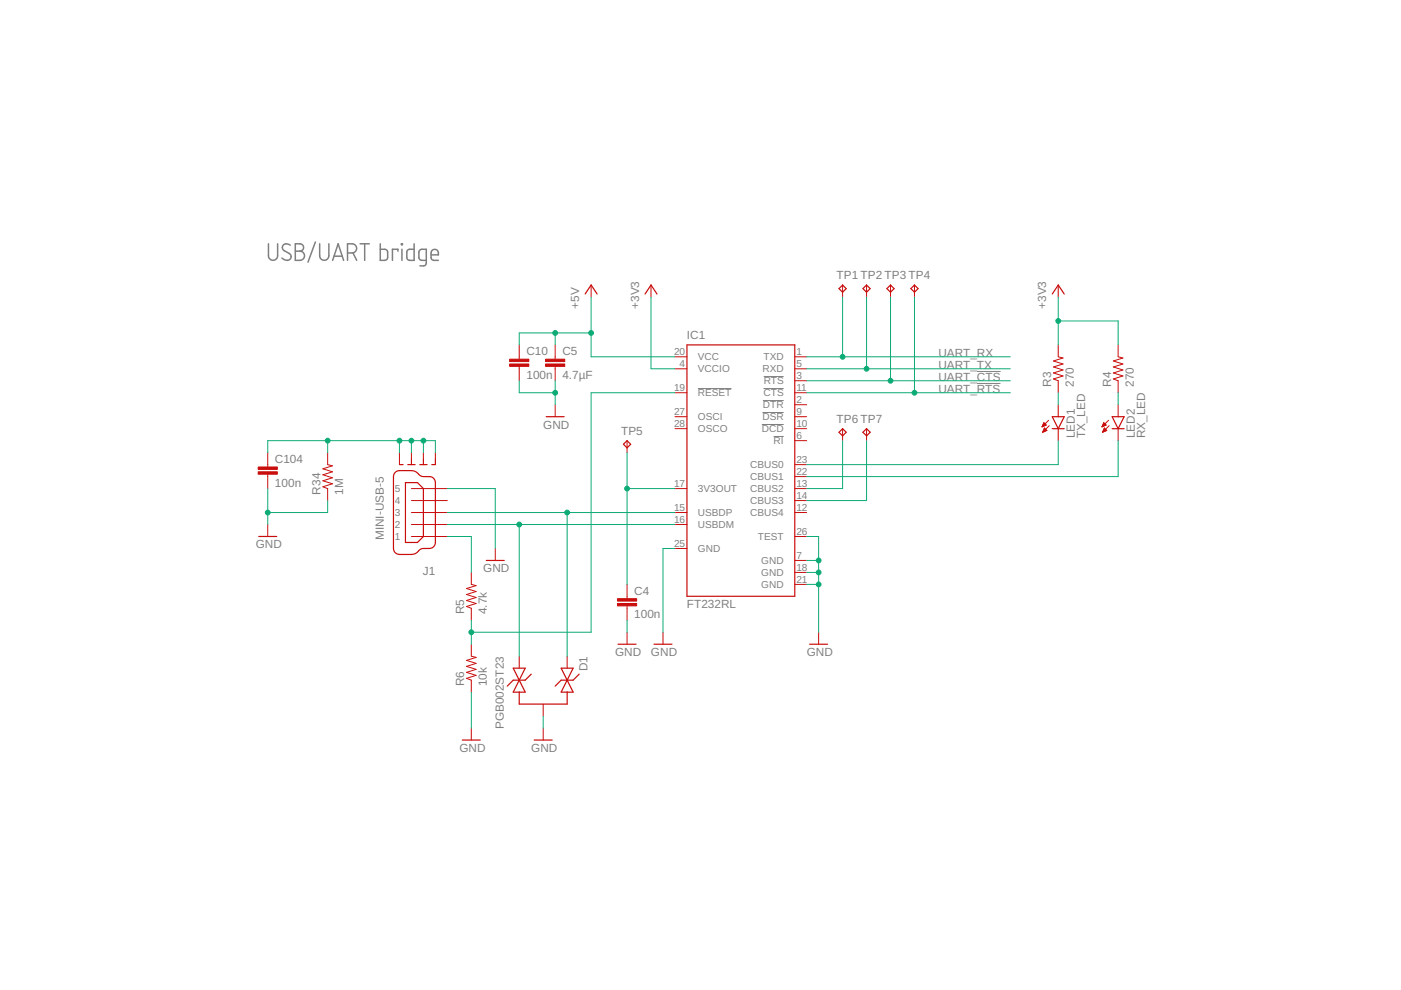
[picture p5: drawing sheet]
<svg xmlns="http://www.w3.org/2000/svg" width="297mm" height="210mm" viewBox="0 0 297 210" stroke-linecap="round" stroke-linejoin="round" font-family="sans-serif">
<g fill="none" stroke="#808080" stroke-width=".32">
<path d="M56.9 51.7v2.5a.97 .97 0 0 0 1 1 .97 .97 0 0 0 1-1v-2.5M61.5 52a.9 .9 0 0 0-1.1-.3 .9 .9 0 0 0-.4 1.2l1.3 .8a.84 .84 0 0 1 .2 1.3 .84 .84 0 0 1-1.2 .1l-.5-.4M62.6 51.7h1a.78 .78 0 0 1 .8 .8 .78 .78 0 0 1-.8 .8 .97 .97 0 0 1 1 .9 .97 .97 0 0 1-1 1h-1zM62.6 53.3h1M66.9 51.3l-1.6 4.3M67.8 51.7v2.5a.97 .97 0 0 0 .9 1 .97 .97 0 0 0 1-1v-2.5M70.5 55.2l1.2-3.5 1.2 3.5M70.8 54.3h1.8M73.7 53.6h1a.97 .97 0 0 0 .9-.9 .97 .97 0 0 0-.9-1h-1v3.5M74.8 53.6l.8 1.6M76.3 51.7h2M77.3 51.7v3.5"/>
<path d="M80.6 51.7v3.5h1.2l.3-.3 .1-.3-.1-1.5-.5-.2h-1M84.4 53.3v-.4h-1.2v2.3M85.1 51.7h.2v.2h-.2zM85.2 52.9v2.3M87.8 51.7v3.5l-1.3-.1-.2-.5 .1-1.5 .4-.2h1M90.4 55.2h-1.2l-.3-.4-.1-1.4 .4-.5h1.2v2.9l-.1 .3-.3 .2-1 .1M91.4 54h1.5a.81 .81 0 0 0-.5-1.1 .81 .81 0 0 0-1 .7l.1 1.3 .5 .3h.9"/>
</g>
<path d="M161.9 79.8h4.3M207.1 78.8h5.1M148 82.4h7.1M161.5 90h4.7M161.6 87.5h4.6M161.8 84.9h4.4M161.9 82.4h4.3M164 92.5h2.2M207.1 81.3h5" fill="none" stroke="#808080" stroke-width=".21"/>
<g fill="none" stroke="#c90d0c" stroke-width=".25">
<path d="M124.1 62.3l1.2-1.9 1.3 1.9M136.8 62.3l1.2-1.9 1.3 1.9M145.6 73.1h22.9v53.3h-22.9zM177.9 61.2l.7-.8 .8 .8-.8 .8zM183 61.2l.7-.8 .8 .8-.8 .8zM188 61.2l.8-.8 .8 .8-.8 .8zM193.1 61.2l.8-.8 .7 .8-.7 .8zM223.1 62.3l1.3-1.9 1.2 1.9M84.7 98.5h.8M86.5 98.5h1.5M89 98.5h1.6M91.5 98.5h.8"/>
<path d="M115.8 88.3h3.8M132.2 94.2l.7-.8 .8 .8-.8 .8zM177.9 91.7l.7-.8 .8 .8-.8 .7zM183 91.7l.7-.8 .8 .8-.8 .7zM223.1 88.3h2.5l-1.2 2.6zM223.1 90.9h2.5M235.8 90.9h2.5M235.8 88.3h2.5l-1.2 2.6zM54.9 113.7h3.8M83.7 100.3l.7-.5h2.8l1 .3 .8 .7a2.57 2.57 0 0 0 2 .2l.8 .3 .4 .5 .1 .5v12.7l-.1 .6-.4 .4a2.67 2.67 0 0 1-2 .3l-.6 .1-1.3 1-.7 .2-2.8-.1-.5-.2-.4-.5-.1-.5v-15.3zM86 102.3h2.5l1.3 1.3v10.1l-1.3 1.3h-2.5zM103.1 118.8h3.8"/>
<path d="M131 136.6h3.9M138.7 136.6h3.8M171.7 136.6h3.8M98 156.9h3.8M108.8 141.7h2.6l-2.6 5h2.6zM110.1 146.7v2.6h10.1v-2.6M112.6 142.9l-1.2 1.3h-2.6l-1.3 1.3M113.3 156.9h3.8M119 141.7h2.5l-2.5 5h2.5zM122.8 142.9l-1.3 1.3h-2.5l-1.3 1.3"/>
</g>
<g fill="none" stroke="#c90d0c" stroke-width=".21">
<path d="M110.1 73.1v3.1M110.1 77.7v3M117.7 73.1v3.1M117.7 77.7v3M125.3 60.4v2.6M138 60.4v2.6M143.1 75.6h2.5M143.1 78.2h2.5M168.5 75.6h2.5M168.5 78.2h2.5M178.6 60.4v2.6M183.7 60.4v2.6"/>
<path d="M188.8 60.4v2.6M193.9 60.4v2.6M224.4 60.4v2.6M224.4 73.1v2.5l1 .3-2 .6 2 .7-2 .6 2 .6-2 .7 2 .6-2 .6 1 .4v2.6M237.1 73.1v2.5l1 .3-2 .6 2 .7-2 .6 2 .6-2 .7 2 .6-2 .6 1 .4v2.6M56.8 96v3M69.5 96v2.5l1 .3-2 .6 2 .6-2 .7 2 .6-2 .6 2 .7-2 .6 1 .4v2.5M84.7 96v2.5M87.2 96v2.5M89.8 96v2.5M92.3 96v2.5M117.7 85.8v2.5"/>
<path d="M132.9 93.4v2.6M143.1 90.9h2.5M143.1 88.3h2.5M143.1 83.3h2.5M168.5 90.9h2.5M168.5 88.3h2.5M168.5 80.7h2.5M168.5 83.3h2.5M168.5 85.8h2.5M168.5 93.4h2.5M168.5 98.5h2.5M178.6 90.9v2.5"/>
<path d="M183.7 90.9v2.5M221 90.4h.1M221 90.3h.4M221.1 90.2h.6M221.1 91.7h.1M221.1 90.1h.7M221.1 91.5h.3M221.2 90h.5M221.2 91.4h.5M221.2 91.3h.7M221.2 89.8h.3M221.3 89.7h.1"/>
<path d="M221.3 91.2h.5M221.3 89.6l.5 .5-.9 .4zM221.3 91h.4M221.4 90.9h.2M221.4 90.8h.1M222 91.3l-.6-.5-.3 .9M222 91.3l-.9 .4M222.3 89.1l-1.4 1.4M222.5 90.3l-1.4 1.4M224.4 85.8v2.5M224.4 90.9v2.5M233.7 90.4h.1"/>
<path d="M233.7 90.3h.4M233.8 90.2h.6M233.8 91.7h.1M233.8 91.5h.3M233.8 90.1h.7M233.9 90h.5M233.9 91.4h.4M233.9 91.3h.7M233.9 89.8h.3M234 89.7h.1M234 91.2h.5M234 91h.4"/>
<path d="M234 89.6l.5 .5-.9 .4zM234.1 90.9h.2M234.1 90.8h.1M234.7 91.3l-.6-.5-.3 .9M234.7 91.3l-.9 .4M235 89.1l-1.4 1.4M235.2 90.3l-1.4 1.4M237.1 85.8v2.5M237.1 90.9v2.5M56.8 100.5v3.1M56.8 111.2v2.5M87.2 103.6h7.6"/>
<path d="M87.2 108.7h7.6M87.2 111.2h7.6M87.2 106.1h7.6M87.2 113.7h7.6M105 116.3v2.5M143.1 103.6h2.5M143.1 108.7h2.5M143.1 111.2h2.5M143.1 116.3h2.5M168.5 103.6h2.5M168.5 108.7h2.5M168.5 118.8h2.5"/>
<path d="M168.5 101h2.5M168.5 106.1h2.5M168.5 113.7h2.5M99.9 121.4v2.5l1 .3-2 .6 2 .6-2 .6 2 .7-2 .6 2 .7-2 .6 1 .4v2.5M99.9 136.6v2.5l1 .3-2 .6 2 .7-2 .6 2 .6-2 .7 2 .6-2 .6 1 .4v2.5M110.1 139.1v2.6M120.2 139.1v2.6M132.9 123.9v3M132.9 128.5v3M132.9 134v2.6M140.6 134v2.6M168.5 121.4h2.5"/>
<path d="M168.5 123.9h2.5M173.6 134v2.6M99.9 154.4v2.5M115.2 149.3v2.5M115.2 154.4v2.5"/>
</g>
<g fill="#c90d0c" stroke="#c90d0c" stroke-width=".21">
<path d="M130.9 128h4.1v.5h-4.1z"/>
<path d="M130.9 126.9h4.1v.5h-4.1z"/>
<path d="M115.7 77.2h4v.5h-4z"/>
<path d="M115.7 76.2h4v.5h-4z"/>
<path d="M108.1 77.2h4v.5h-4z"/>
<path d="M108.1 76.2h4v.5h-4z"/>
<path d="M54.7 100h4.1v.5h-4.1z"/>
<path d="M54.7 99h4.1v.5h-4.1z"/>
</g>
<g fill="none" stroke="#0dab76" stroke-width=".21">
<path d="M117.7 70.6v2.5M125.3 70.6h-15.2v2.5M125.3 63v12.6h17.8M138 63v15.2h5.1M171 75.6h43.2M171 78.2h43.2M178.6 63v12.6M183.7 63v15.2M188.8 63v17.7M193.9 63v20.3M224.4 63v10.1M224.4 68.1h12.7v5"/>
<path d="M56.8 96v-2.6h35.5v2.6M69.5 93.4v2.6M84.7 93.4v2.6M87.2 93.4v2.6M89.8 93.4v2.6M110.1 80.7v2.6h7.6M117.7 80.7v5.1M132.9 96v27.9M143.1 83.3h-17.8v50.7h-25.4M171 83.3h43.2M171 80.7h43.2M178.6 93.4v10.2h-7.6"/>
<path d="M183.7 93.4v12.7h-12.7M224.4 83.3v2.5M224.4 93.4v5.1h-53.4M237.1 83.3v2.5M237.1 93.4v7.6h-66.1M56.8 103.6v7.6M69.5 106.1v2.6h-12.7M94.8 113.7h5.1v7.7M94.8 103.6h10.2v12.7M94.8 108.7h48.3M94.8 111.2h48.3M110.1 111.2v27.9"/>
<path d="M120.2 108.7v30.4M132.9 103.6h10.2M143.1 116.3h-2.5v17.7M171 113.7h2.6v20.3M171 118.8h2.6M99.9 131.5v5.1M132.9 131.5v2.5M171 123.9h2.6M171 121.4h2.6M99.9 146.7v7.7M115.2 151.8v2.6"/>
</g>
<g fill="#0dab76" stroke="#0dab76" stroke-width=".21">
<circle cx="173.6" cy="123.9" r=".51"/>
<circle cx="173.6" cy="121.4" r=".51"/>
<circle cx="173.6" cy="118.8" r=".51"/>
<circle cx="117.7" cy="83.3" r=".51"/>
<circle cx="56.8" cy="108.7" r=".51"/>
<circle cx="132.9" cy="103.6" r=".51"/>
<circle cx="99.9" cy="134" r=".51"/>
<circle cx="110.1" cy="111.2" r=".51"/>
<circle cx="120.2" cy="108.7" r=".51"/>
<circle cx="178.6" cy="75.6" r=".51"/>
<circle cx="183.7" cy="78.2" r=".51"/>
<circle cx="188.8" cy="80.7" r=".51"/>
<circle cx="193.9" cy="83.3" r=".51"/>
<circle cx="224.4" cy="68.1" r=".51"/>
<circle cx="117.7" cy="70.6" r=".51"/>
<circle cx="125.3" cy="70.6" r=".51"/>
<circle cx="89.8" cy="93.4" r=".51"/>
<circle cx="87.2" cy="93.4" r=".51"/>
<circle cx="84.7" cy="93.4" r=".51"/>
<circle cx="69.5" cy="93.4" r=".51"/>
</g>
<g font-size="2.5" fill="#808080">
<text x="177.4" y="59.2">TP1 TP2 TP3 TP4</text>
<text x="122.8" y="65.5" transform="rotate(-90 122.8 65.5)">+5V</text>
<text x="135.5" y="65.5" transform="rotate(-90 135.5 65.5)">+3V3</text>
<text x="221.8" y="65.5" transform="rotate(-90 221.8 65.5)">+3V3</text>
<text x="145.6" y="71.9">IC1</text>
<text x="111.6" y="75.3">C10</text>
<text x="119.2" y="75.3">C5</text>
<text x="199" y="75.7">UART_RX</text>
<text x="111.6" y="80.4">100n</text>
<text x="119.2" y="80.4">4.7µF</text>
<text x="199" y="78.2">UART_TX</text>
<text x="199" y="80.7">UART_CTS</text>
<text x="199" y="83.3">UART_RTS</text>
<text x="222.9" y="82" transform="rotate(-90 222.9 82)">R3</text>
<text x="227.7" y="82" transform="rotate(-90 227.7 82)">270</text>
<text x="235.6" y="82" transform="rotate(-90 235.6 82)">R4</text>
<text x="240.4" y="82" transform="rotate(-90 240.4 82)">270</text>
<text x="177.4" y="89.6">TP6 TP7</text>
<text x="115.2" y="90.9">GND</text>
<text x="131.7" y="92.2">TP5</text>
<text x="227.9" y="92.9" transform="rotate(-90 227.9 92.9)">LED1</text>
<text x="230.1" y="92.9" transform="rotate(-90 230.1 92.9)">TX_LED</text>
<text x="240.6" y="92.9" transform="rotate(-90 240.6 92.9)">LED2</text>
<text x="242.8" y="92.9" transform="rotate(-90 242.8 92.9)">RX_LED</text>
<text x="58.3" y="98.1">C104</text>
<text x="58.3" y="103.2">100n</text>
<text x="68" y="104.9" transform="rotate(-90 68 104.9)">R34</text>
<text x="72.8" y="104.9" transform="rotate(-90 72.8 104.9)">1M</text>
<text x="54.2" y="116.3">GND</text>
<text x="81.4" y="114.5" transform="rotate(-90 81.4 114.5)">MINI-USB-5</text>
<text x="89.7" y="121.9">J1</text>
<text x="102.5" y="121.4">GND</text>
<text x="98.4" y="130.2" transform="rotate(-90 98.4 130.2)">R5</text>
<text x="103.2" y="130.2" transform="rotate(-90 103.2 130.2)">4.7k</text>
<text x="134.5" y="131.1">100n</text>
<text x="134.5" y="126.1">C4</text>
<text x="145.6" y="129">FT232RL</text>
<text x="124.6" y="142.3" transform="rotate(-90 124.6 142.3)">D1</text>
<text x="130.4" y="139.1">GND</text>
<text x="138" y="139.1">GND</text>
<text x="171" y="139.1">GND</text>
<text x="98.4" y="145.5" transform="rotate(-90 98.4 145.5)">R6</text>
<text x="103.2" y="145.5" transform="rotate(-90 103.2 145.5)">10k</text>
<text x="106.8" y="154.6" transform="rotate(-90 106.8 154.6)">PGB002ST23</text>
<text x="97.4" y="159.4">GND</text>
<text x="112.6" y="159.4">GND</text>
</g>
<g font-size="2.1" fill="#808080">
<text x="142.9" y="75.3">20</text>
<text x="144.1" y="77.8">4</text>
<text x="148" y="76.4">VCC</text>
<text x="161.9" y="76.4">TXD</text>
<text x="168.9" y="75.3">1</text>
<text x="168.9" y="77.8">5</text>
<text x="142.9" y="82.9">19</text>
<text x="148" y="79">VCCIO</text>
<text x="161.7" y="79">RXD</text>
<text x="161.9" y="81.5">RTS</text>
<text x="168.9" y="80.4">3</text>
<text x="168.9" y="82.9">11</text>
<text x="142.9" y="88">27</text>
<text x="148" y="89.1">OSCI</text>
<text x="148" y="84">RESET</text>
<text x="161.7" y="89.1">DSR</text>
<text x="161.8" y="86.6">DTR</text>
<text x="161.9" y="84">CTS</text>
<text x="168.9" y="85.5">2</text>
<text x="168.9" y="88">9</text>
<text x="142.9" y="90.5">28</text>
<text x="148" y="91.7">OSCO</text>
<text x="161.5" y="91.7">DCD</text>
<text x="164" y="94.2">RI</text>
<text x="168.9" y="90.5">10</text>
<text x="168.9" y="93.1">6</text>
<text x="159" y="99.3">CBUS0</text>
<text x="159" y="101.8">CBUS1</text>
<text x="168.9" y="98.2">23</text>
<text x="168.9" y="100.7">22</text>
<text x="83.7" y="106.9">4</text>
<text x="83.7" y="104.4">5</text>
<text x="142.9" y="103.2">17</text>
<text x="148" y="104.3">3V3OUT</text>
<text x="159" y="104.4">CBUS2</text>
<text x="159" y="106.9">CBUS3</text>
<text x="168.9" y="103.2">13</text>
<text x="168.9" y="105.8">14</text>
<text x="83.7" y="112">2</text>
<text x="83.7" y="109.4">3</text>
<text x="142.9" y="108.3">15</text>
<text x="142.9" y="110.8">16</text>
<text x="148" y="109.4">USBDP</text>
<text x="148" y="112">USBDM</text>
<text x="159" y="109.4">CBUS4</text>
<text x="168.9" y="108.3">12</text>
<text x="168.9" y="113.4">26</text>
<text x="83.7" y="114.5">1</text>
<text x="142.9" y="115.9">25</text>
<text x="148" y="117">GND</text>
<text x="160.7" y="114.5">TEST</text>
<text x="161.4" y="119.6">GND</text>
<text x="168.9" y="118.5">7</text>
<text x="161.4" y="122.1">GND</text>
<text x="161.4" y="124.7">GND</text>
<text x="168.9" y="121">18</text>
<text x="168.9" y="123.5">21</text>
</g>
</svg>
